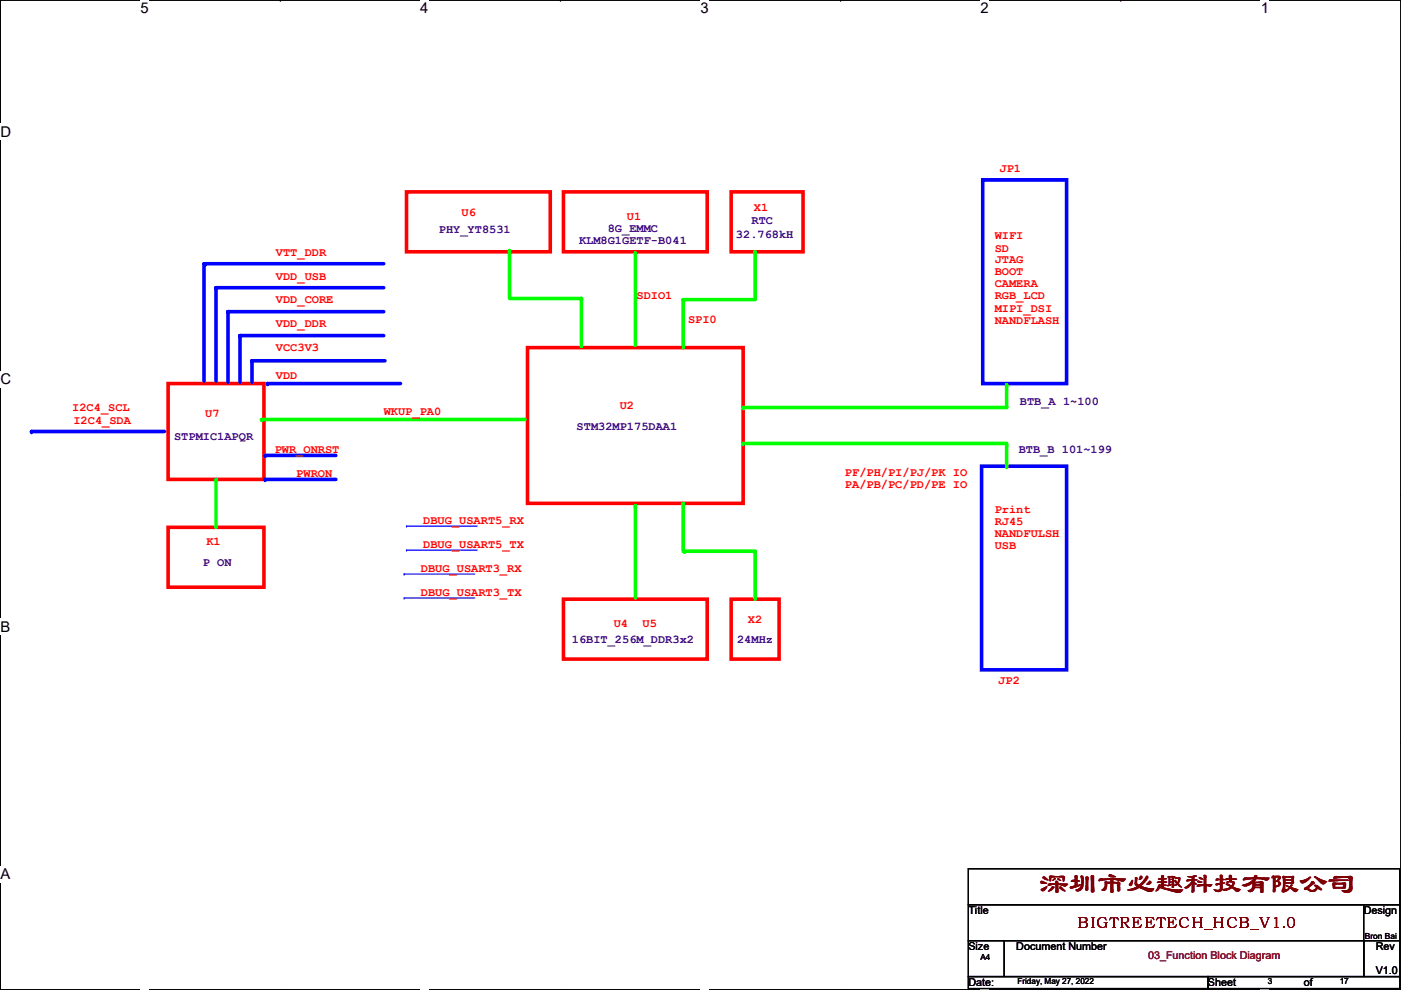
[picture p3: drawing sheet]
<svg xmlns="http://www.w3.org/2000/svg" width="297mm" height="210mm" viewBox="0 0 297 210" stroke-linecap="round" stroke-linejoin="round" font-family="sans-serif">
<path d="M.1 0h296.9v209.8h-296.9z" fill="none" stroke="#000" stroke-width=".25"/>
<g fill="#fff">
<path d="M29.8 0h1.7v3.5h-1.7z"/>
<path d="M29.8 209.8l1.7 .1z"/>
</g>
<path d="M59.4 0h.1M59.4 209.8h.1" fill="none" stroke="#000" stroke-width=".25"/>
<g fill="#fff">
<path d="M89.1 0h1.7v3.5h-1.7z"/>
<path d="M89.1 209.8l1.7 .1z"/>
</g>
<path d="M118.8 0h.1M118.8 209.8h.1" fill="none" stroke="#000" stroke-width=".25"/>
<g fill="#fff">
<path d="M148.5 0h1.7v3.5h-1.7z"/>
<path d="M148.5 209.8l1.7 .1z"/>
</g>
<path d="M178.2 0h.1M178.2 209.8h.1" fill="none" stroke="#000" stroke-width=".25"/>
<g fill="#fff">
<path d="M207.9 0h1.7v3.5h-1.7z"/>
<path d="M207.9 209.8l1.7 .1z"/>
</g>
<path d="M237.6 0h.1M237.6 209.8h.1" fill="none" stroke="#000" stroke-width=".25"/>
<g fill="#fff">
<path d="M267.3 0h1.7v3.5h-1.7z"/>
<path d="M267.3 209.8l1.7 .1z"/>
<path d="M.1 26.2h2.2v3.5h-2.2z"/>
<path d="M297 26.2l.1 3.5z"/>
<path d="M.1 78.7h2.2v3.5h-2.2z"/>
<path d="M297 78.7l.1 3.5z"/>
</g>
<path d="M.1 52.5h.1M297 52.5h.1" fill="none" stroke="#000" stroke-width=".25"/>
<g fill="#fff">
<path d="M.1 131.1h2.1v3.5h-2.1z"/>
<path d="M297 131.1l.1 3.5z"/>
</g>
<path d="M.1 104.9h.1M297 104.9h.1" fill="none" stroke="#000" stroke-width=".25"/>
<g fill="#fff">
<path d="M.1 183.6h2.1v3.5h-2.1z"/>
<path d="M297 183.6l.1 3.5z"/>
</g>
<path d="M.1 157.4h.1M297 157.4h.1" fill="none" stroke="#000" stroke-width=".25"/>
<path d="M208.4 38.1h17.7v43.2h-17.7zM208.1 98.8h18v43.2h-18z" fill="none" stroke="#00f" stroke-width=".76"/>
<path d="M111.8 73.7h45.8v33h-45.8zM35.6 81.3h20.4v20.3h-20.4z" fill="none" stroke="#f00" stroke-width=".76"/>
<path d="M157.6 86.4h55.8" fill="none" stroke="#01ff00" stroke-width=".76"/>
<circle cx="157.6" cy="86.4" r=".38" fill="#01ff00"/>
<path d="M213.4 81.6v4.8" fill="none" stroke="#01ff00" stroke-width=".76"/>
<circle cx="213.4" cy="81.6" r=".38" fill="#01ff00"/>
<path d="M213.4 94.3v4.8" fill="none" stroke="#01ff00" stroke-width=".76"/>
<circle cx="213.4" cy="94.3" r=".38" fill="#01ff00"/>
<path d="M157.6 94h55.8" fill="none" stroke="#01ff00" stroke-width=".76"/>
<circle cx="157.6" cy="94" r=".38" fill="#01ff00"/>
<path d="M119.5 40.7h30.4v12.7h-30.4z" fill="none" stroke="#f00" stroke-width=".76"/>
<path d="M134.7 53.6v19.6" fill="none" stroke="#01ff00" stroke-width=".76"/>
<circle cx="134.7" cy="53.6" r=".38" fill="#01ff00"/>
<path d="M119.5 127h30.4v12.7h-30.4z" fill="none" stroke="#f00" stroke-width=".76"/>
<path d="M134.7 107.2v19.6" fill="none" stroke="#01ff00" stroke-width=".76"/>
<circle cx="134.7" cy="107.2" r=".38" fill="#01ff00"/>
<path d="M155 127h10.2v12.7h-10.2z" fill="none" stroke="#f00" stroke-width=".76"/>
<path d="M144.9 106.7v10.2" fill="none" stroke="#01ff00" stroke-width=".76"/>
<circle cx="144.9" cy="106.7" r=".38" fill="#01ff00"/>
<path d="M145.1 116.9h15" fill="none" stroke="#01ff00" stroke-width=".76"/>
<circle cx="145.1" cy="116.9" r=".38" fill="#01ff00"/>
<path d="M160.1 116.9v10.1" fill="none" stroke="#01ff00" stroke-width=".76"/>
<circle cx="160.1" cy="116.9" r=".38" fill="#01ff00"/>
<path d="M155 40.7h15.3v12.7h-15.3z" fill="none" stroke="#f00" stroke-width=".76"/>
<path d="M160.1 53.4v10.1" fill="none" stroke="#01ff00" stroke-width=".76"/>
<circle cx="160.1" cy="53.4" r=".38" fill="#01ff00"/>
<path d="M144.9 63.5h14.9" fill="none" stroke="#01ff00" stroke-width=".76"/>
<circle cx="144.9" cy="63.5" r=".38" fill="#01ff00"/>
<path d="M144.9 63.5v10.2" fill="none" stroke="#01ff00" stroke-width=".76"/>
<circle cx="144.9" cy="63.5" r=".38" fill="#01ff00"/>
<path d="M55.5 88.9h55.8" fill="none" stroke="#01ff00" stroke-width=".76"/>
<circle cx="55.5" cy="88.9" r=".38" fill="#01ff00"/>
<path d="M86.2 111.5h.1M86.2 116.6h.1M86.2 111.5h15M86.2 116.6h15" fill="none" stroke="#00f" stroke-width=".25"/>
<path d="M56.2 96.6h15" fill="none" stroke="#00f" stroke-width=".76"/>
<circle cx="56.2" cy="96.6" r=".38" fill="#00f"/>
<path d="M56.2 101.6h15" fill="none" stroke="#00f" stroke-width=".76"/>
<circle cx="56.2" cy="101.6" r=".38" fill="#00f"/>
<path d="M43.5 55.9h37.9" fill="none" stroke="#00f" stroke-width=".76"/>
<circle cx="43.5" cy="55.9" r=".38" fill="#00f"/>
<path d="M45.8 61h35.6" fill="none" stroke="#00f" stroke-width=".76"/>
<circle cx="45.8" cy="61" r=".38" fill="#00f"/>
<path d="M48.3 66.1h33.1" fill="none" stroke="#00f" stroke-width=".76"/>
<circle cx="48.3" cy="66.1" r=".38" fill="#00f"/>
<path d="M50.9 71.2h30.5" fill="none" stroke="#00f" stroke-width=".76"/>
<circle cx="50.9" cy="71.2" r=".38" fill="#00f"/>
<path d="M53.4 76.5h28.2" fill="none" stroke="#00f" stroke-width=".76"/>
<circle cx="53.4" cy="76.5" r=".38" fill="#00f"/>
<path d="M53.4 76.5v4.6" fill="none" stroke="#00f" stroke-width=".76"/>
<circle cx="53.4" cy="76.5" r=".38" fill="#00f"/>
<path d="M50.9 71.2v9.9" fill="none" stroke="#00f" stroke-width=".76"/>
<circle cx="50.9" cy="71.2" r=".38" fill="#00f"/>
<path d="M48.3 66.1v15" fill="none" stroke="#00f" stroke-width=".76"/>
<circle cx="48.3" cy="66.1" r=".38" fill="#00f"/>
<path d="M45.8 61v19.8" fill="none" stroke="#00f" stroke-width=".76"/>
<circle cx="45.8" cy="61" r=".38" fill="#00f"/>
<path d="M43.3 55.9v24.9" fill="none" stroke="#00f" stroke-width=".76"/>
<circle cx="43.3" cy="55.9" r=".38" fill="#00f"/>
<path d="M35.6 111.8h20.4v12.7h-20.4z" fill="none" stroke="#f00" stroke-width=".76"/>
<path d="M45.8 101.6v10.2" fill="none" stroke="#01ff00" stroke-width=".76"/>
<circle cx="45.8" cy="101.6" r=".38" fill="#01ff00"/>
<path d="M86.2 40.7h30.5v12.7h-30.5z" fill="none" stroke="#f00" stroke-width=".76"/>
<path d="M108 53.1v10.2" fill="none" stroke="#01ff00" stroke-width=".76"/>
<circle cx="108" cy="53.1" r=".38" fill="#01ff00"/>
<path d="M108.3 63.3h15" fill="none" stroke="#01ff00" stroke-width=".76"/>
<circle cx="123.3" cy="63.3" r=".38" fill="#01ff00"/>
<path d="M123.3 63.3v10.1" fill="none" stroke="#01ff00" stroke-width=".76"/>
<circle cx="123.3" cy="63.3" r=".38" fill="#01ff00"/>
<path d="M85.7 121.7h.1M85.7 126.8h.1M85.7 121.7h15M85.7 126.8h15" fill="none" stroke="#00f" stroke-width=".25"/>
<path d="M56.7 81.3h28.2" fill="none" stroke="#00f" stroke-width=".76"/>
<circle cx="56.7" cy="81.3" r=".38" fill="#00f"/>
<path d="M6.7 91.5h28.2" fill="none" stroke="#00f" stroke-width=".76"/>
<circle cx="6.7" cy="91.5" r=".38" fill="#00f"/>
<path d="M205.3 184.2h91.5v7.6h-91.5zM205.3 191.8h91.5v7.6h-91.5zM205.3 199.4h7.6v7.7h-7.6zM212.9 199.4h76.2v7.7h-76.2zM289.1 199.4h7.7v7.7h-7.7zM289.1 191.8h.1M289.1 191.8v7.6M205.3 207.1h50.8v2.5h-50.8zM256.1 207.1h40.7v2.5h-40.7z" fill="none" stroke="#000" stroke-width=".25"/>
<text font-size="6.1" fill="#7f0000" x="220.6" y="189.4">深圳市必趣科技有限公司</text>
<text font-size="3.5" fill="#7f0000" x="228.4" y="196.8">BIGTREETECH_HCB_V1.0</text>
<g font-size="3.1">
<text x="29.8" y="2.8">5</text>
<text x="89.1" y="2.8">4</text>
<text x="148.5" y="2.8">3</text>
<text x="207.9" y="2.8">2</text>
<text x="267.3" y="2.8">1</text>
<text x=".1" y="29">D</text>
<text x=".1" y="81.5">C</text>
<text x=".1" y="133.9">B</text>
<text x=".1" y="186.4">A</text>
<text x="297" y="186.4">A</text>
</g>
<g font-size="2.5" fill="#f00">
<text x="211.9" y="36.4">JP1</text>
<text x="97.9" y="45.8">U6</text>
<text x="132.9" y="46.6">U1</text>
<text x="159.8" y="44.8">X1</text>
<text x="210.9" y="50.6">WIFI</text>
<text x="210.9" y="53.4">SD</text>
<text x="58.5" y="59.3">VDD_USB</text>
<text x="58.5" y="54.2">VTT_DDR</text>
<text x="210.9" y="55.7">JTAG</text>
<text x="210.9" y="58.3">BOOT</text>
<text x="58.5" y="64.3">VDD_CORE</text>
<text x="135" y="63.3">SDIO1</text>
<text x="210.9" y="63.3">RGB_LCD</text>
<text x="210.9" y="60.8">CAMERA</text>
<text x="58.5" y="69.4">VDD_DDR</text>
<text x="145.9" y="68.4">SPI0</text>
<text x="210.9" y="66.1">MIPI_DSI</text>
<text x="210.9" y="68.7">NANDFLASH</text>
<text x="58.5" y="74.5">VCC3V3</text>
<text x="58.5" y="80.3">VDD</text>
<text x="15.3" y="87.2">I2C4_SCL</text>
<text x="43.5" y="88.5">U7</text>
<text x="81.4" y="88">WKUP_PA0</text>
<text x="131.4" y="86.7">U2</text>
<text x="15.6" y="90">I2C4_SDA</text>
<text x="58.2" y="96.1">PWR_ONRST</text>
<text x="62.8" y="101.2">PWRON</text>
<text x="179.2" y="100.9">PF/PH/PI/PJ/PK IO</text>
<text x="179.2" y="103.5">PA/PB/PC/PD/PE IO</text>
<text x="89.7" y="111.1">DBUG_USART5_RX</text>
<text x="210.9" y="108.8">Print</text>
<text x="210.9" y="111.3">RJ45</text>
<text x="210.9" y="113.9">NANDFULSH</text>
<text x="43.8" y="115.7">K1</text>
<text x="89.7" y="116.2">DBUG_USART5_TX</text>
<text x="210.9" y="116.4">USB</text>
<text x="89.2" y="121.2">DBUG_USART3_RX</text>
<text x="89.2" y="126.3">DBUG_USART3_TX</text>
<text x="130.1" y="132.9">U4</text>
<text x="136.2" y="132.9">U5</text>
<text x="158.6" y="132.2">X2</text>
<text x="211.7" y="145.1">JP2</text>
</g>
<g font-size="2.5" fill="#3f007f">
<text x="159.3" y="47.6">RTC</text>
<text x="93" y="49.4">PHY_YT8531</text>
<text x="122.8" y="51.6">KLM8G1GETF-B041</text>
<text x="128.9" y="49.1">8G_EMMC</text>
<text x="156" y="50.4">32.768kH</text>
<text x="216.2" y="85.9">BTB_A 1~100</text>
<text x="36.9" y="93.3">STPMIC1APQR</text>
<text x="122.3" y="91.3">STM32MP175DAA1</text>
<text x="216" y="96.1">BTB_B 101~199</text>
<text x="43" y="120">P ON</text>
<text x="121.2" y="136.2">16BIT_256M_DDR3x2</text>
<text x="156.3" y="136.2">24MHz</text>
</g>
<g font-size="2.3">
<text x="205.3" y="193.9">Title</text>
<text x="289.1" y="193.9">Design</text>
<text x="205.3" y="201.5">Size</text>
<text x="215.5" y="201.5">Document Number</text>
<text x="291.7" y="201.5">Rev</text>
<text x="205.3" y="209.1">Date:</text>
<text x="256.1" y="209.1">Sheet</text>
<text x="276.4" y="209.1">of</text>
<text x="291.7" y="206.6">V1.0</text>
</g>
<text font-size="2.3" fill="#7f003f" x="243.4" y="203.3">03_Function Block Diagram</text>
<g font-size="1.8">
<text x="207.9" y="203.6">A4</text>
<text x="289.4" y="199">Bron Bai</text>
<text x="215.7" y="208.7">Friday, May 27, 2022</text>
<text x="268.8" y="208.7">3</text>
<text x="284.1" y="208.7">17</text>
</g>
</svg>
